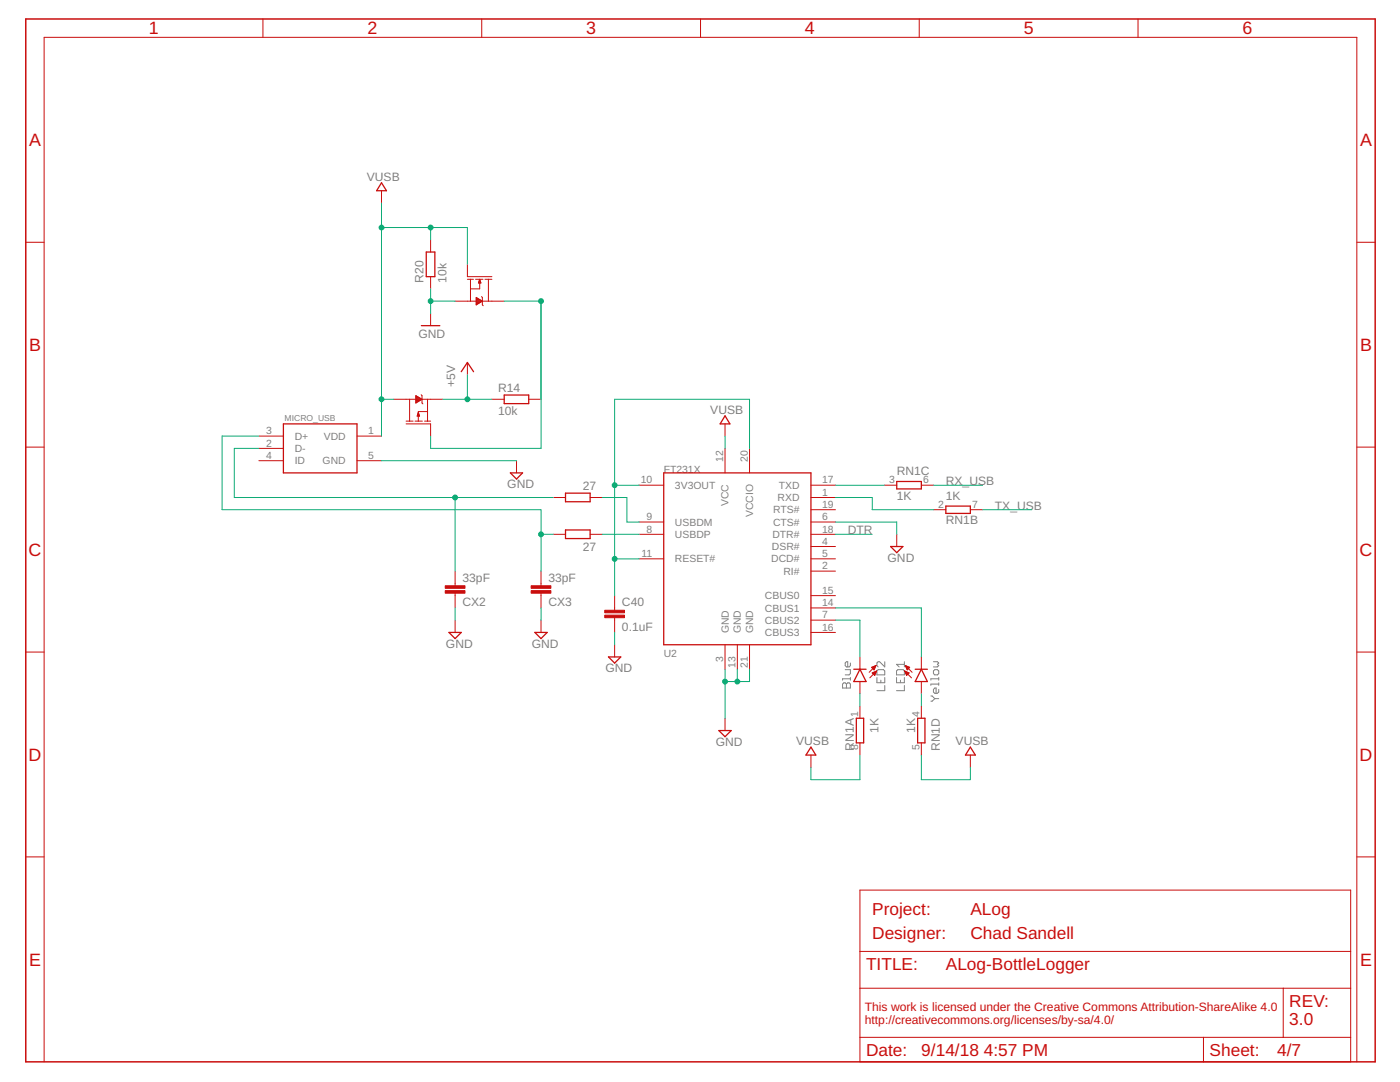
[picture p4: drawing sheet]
<svg xmlns="http://www.w3.org/2000/svg" width="279mm" height="216mm" viewBox="0 0 279 216" stroke-linecap="round" stroke-linejoin="round" font-family="sans-serif">
<g fill="none" stroke="#808080" stroke-width=".2">
<path d="M168.1 136.5l.3-.3h.3l.2 .3 .3-.3h.3l.2 .3v.8h-1.6zM168.7 133.6h1v.8l-.2 .3h-.8M168.9 136.5v.8M169.7 135.4h-1.6v.3M169.7 132.3v.5l-.2 .3h-.6l-.2-.3v-.5l.2-.3h.3v1.1M169.7 135.2v.5M175 135.2v1h1.6v-1M175.3 133.6h1l.3 .3v.8h-1.6v-.8zM175.8 135.7v.5M176.6 132v1.1l-1.1-1.1h-.2l-.3 .3v.5l.3 .3M176.6 136.8v1h-1.6M178.9 135.2v1h1.6v-1"/>
<path d="M179.2 133.6h1l.3 .3v.8h-1.6v-.8zM179.7 135.7v.5M180.5 136.8v1h-1.6M180.5 132v1.1M180.5 132.6h-1.6l.6 .5M185.8 138.9h.2l.6 .5M186.3 133.9l.3-.3h.5l.2 .3v.5l-.2 .3h-.5l-.3-.3zM186.3 132h.8l.2 .3-.2 .3 .2 .2-.2 .3h-.8M186.6 139.4l-.6 .5h-.2M186.6 139.4h.7M187.3 135.2v.5M187.3 136.2v.6"/>
<path d="M187.3 137.6v.5l-.2 .2h-.5l-.3-.2v-.5l.3-.3h.2v1M187.3 135.4h-1.5v.3M187.3 136.5h-1.5v.3"/>
</g>
<g fill="none" stroke="#c90d0c" stroke-width=".25">
<path d="M76.1 36.5l1 1.6h-1.9zM85.1 50.3h1.7v4.9h-1.7zM84.1 65h3.7M92.1 74.2l1.2-1.9 1.2 1.9M100.6 78.8h4.9v1.7h-4.9zM56.6 84.6h14.6v9.8h-14.6zM101.9 94.4h2.4l-1.2 1.2zM112.9 98.4h4.9v1.7h-4.9zM132.5 94.4h29.3v34.3h-29.3zM144.7 83l1 1.6h-2zM179 96.1h4.9v1.5h-4.9zM112.9 105.7h4.9v1.8h-4.9z"/>
<path d="M177.7 109.1h2.5l-1.2 1.2zM188.8 101h4.9v1.4h-4.9zM89.6 126.2h2.5l-1.3 1.2zM106.7 126.2h2.5l-1.2 1.2zM121.4 131.1h2.5l-1.2 1.2zM170.4 133.5h2.4M171.6 133.5l1.2 2.5h-2.4zM182.6 133.5h2.5M183.9 133.5l1.2 2.5h-2.5zM143.5 145.8h2.4l-1.2 1.2zM161.8 149.1l1 1.6h-2zM170.9 143.3h1.5v4.9h-1.5z"/>
<path d="M183.1 143.3h1.5v4.9h-1.5zM193.7 149.1l.9 1.6h-1.9z"/>
</g>
<g fill="none" stroke="#c90d0c" stroke-width=".2">
<path d="M52.5 3.8v3.7M96.1 3.8v3.7M139.8 3.8v3.7M183.5 3.8v3.7M227.1 3.8v3.7M76.1 38.1v2.4M5.1 48.3h3.7M85.9 47.9v2.4M85.9 55.2v2.4M93.3 52.7v2.5h4.9M93.3 55.7h1.2M93.9 55.7v4.4"/>
<path d="M94.9 55.7h1.5M95 59.9h.9M95 59.8h.7M95 59.7h.5M95 59.5h.4M95 59.4h.2M95.5 56.4h.5M95.5 56.3h.4M95.6 56.2h.3M95.6 56.1h.2M95.7 56h.1M95.7 55.9h.1"/>
<path d="M95.7 56.5v1.1h-1.8M95.7 55.7l.3 .8h-.5zM96.1 59.2l.2 .2v1.4l.1 .2M96.8 55.7h1.4M97.5 55.7v4.4M270.8 48.3h3.6M78.6 79.7h4.3M81.7 79.7v4.3M83 79l1.2 .7-1.2 .7zM83 79.9h.8M83 79.8h1M83 79.6h1.1"/>
<path d="M83 79.5h.9M83 79.4h.7M83 79.2h.5M83 79.1h.3M83 79h.1M84.1 78.8l.1 .2v1.4l.2 .2M85.3 79.7v4.3M85.9 62.5v2.5M88.4 79.7h-5.4M90.8 60.1h4.2M93.3 72.3v2.5M95 60.8h.1"/>
<path d="M95 60.7h.3M95 60.6h.5M95 60.5h.7M95 60.3h.8M95 60.2h1M95 60.1h1.2M95 60h1.1M96.3 60.1h4.3M96.3 60.1l-1.3-.7v1.4M96.3 60.1l-1.3 .7M98.2 79.7h2.4M105.5 79.7h2.5"/>
<path d="M5.1 89.2h3.7M51.7 87h4.9M51.7 89.5h4.9M51.7 91.9h4.9M71.2 87h4.9M71.2 91.9h4.9M81 84.6h4.9v2.4M81 84h1.4M82.8 84h1.5M83 80.4h.1M83 80.3h.2M83 80.2h.4"/>
<path d="M83 80h.6M83.3 82.9h.4M83.3 82.8h.4M83.4 82.7h.2M83.4 82.6h.2M83.4 82.5h.1M83.5 82.3l.2 .7h-.5zM83.5 82.3h.1M84.7 84h1.2M85.3 82.1h-1.8v1.9M103.1 91.9v2.5M110.4 99.3h2.5"/>
<path d="M117.8 99.3h2.4M127.6 96.8h4.9M144.7 84.6v2.4M144.7 89.5v4.9M149.6 89.5v4.9M161.8 96.8h4.9M161.8 99.3h4.9M176.5 96.8h2.5M183.9 96.8h2.4M270.8 89.2h3.6M90.8 114v2.9M90.8 118.4v2.9"/>
<path d="M108 114v2.9M108 118.4v2.9M110.4 106.6h2.5M117.8 106.6h2.4M122.7 118.9v2.9M127.6 104.2h4.9M127.6 111.5h4.9M127.6 106.6h4.9M161.8 101.7h4.9M161.8 118.9h4.9M161.8 104.2h4.9M161.8 111.5h4.9"/>
<path d="M161.8 109.1h4.9M161.8 106.6h4.9M161.8 114h4.9M179 106.6v2.5M186.3 101.7h2.5M193.7 101.7h2.4M5.1 130.1h3.7M90.8 123.7v2.5M108 123.7v2.5M122.7 123.3v2.9M122.7 128.7v2.4M144.7 128.7v4.8"/>
<path d="M147.2 128.7v4.8M149.6 128.7v4.8M161.8 121.3h4.9M161.8 123.7h4.9M161.8 126.2h4.9M171.6 131.1v2.4M171.6 136v2.4M173.9 133.2l.9-.4-.4 .9zM174 133.2h.6M174.1 134.3h.7M174.1 133.1h.6M174.1 133.3h.5"/>
<path d="M174.2 134.4h.5M174.2 133.5h.3M174.3 134.5h.4M174.3 133h.4M174.3 134.2h.5M174.4 133.6h.1M174.4 134.6h.2M174.5 134.7h.1M174.6 134h.3M174.6 132.9h.2M174.8 132.8l-1.3 1.4M174.9 133.9h.1"/>
<path d="M174.9 133.9l-1.3 1.4M174.9 133.9l-.3 .9-.5-.5M174.9 133.9l-.8 .4M180.6 133.9l1.3 1.4M180.6 133.9l.3 .9 .5-.5M180.6 133.9l.8 .4M180.6 133.9h.1M180.6 134h.3M180.7 132.8l1.3 1.4M180.7 134.2h.4M180.7 132.8l.8 .4-.4 .5zM180.7 134.3h.7"/>
<path d="M180.7 132.9h.2M180.8 134.4h.5M180.8 133h.4M180.8 134.5h.4M180.8 133.1h.6M180.9 134.6h.2M180.9 133.2h.6M180.9 134.7h.1M180.9 133.3h.5M181 133.5h.3M181 133.6h.1M183.9 131.1v2.4"/>
<path d="M183.9 136v2.4M270.8 130.1h3.6M144.7 143.3v2.5M161.8 150.7v2.4M171.6 140.9v2.4M171.6 148.2v2.5M183.9 140.9v2.4M183.9 148.2v2.5M193.7 150.7v2.4M5.1 171h3.7M171.6 177.6h98v34.3h-98zM270.8 171h3.6"/>
<path d="M171.6 197.2h98M171.6 189.8h98M256.1 197.2v9.8M8.8 211.9v-204.4h262v204.4M171.6 207h98M240.2 207v4.9"/>
</g>
<g fill="#c90d0c" stroke="#c90d0c" stroke-width=".2">
<path d="M120.7 122.7h3.9v.6h-3.9z"/>
<path d="M120.7 121.8h3.9v.5h-3.9z"/>
<path d="M88.9 116.9h3.9v.5h-3.9z"/>
<path d="M88.9 117.9h3.9v.5h-3.9z"/>
<path d="M106 116.9h3.9v.5h-3.9z"/>
<path d="M106 117.9h3.9v.5h-3.9z"/>
</g>
<path d="M5.1 3.8h269.3v208.1h-269.3z" fill="none" stroke="#c90d0c" stroke-width=".3"/>
<g fill="none" stroke="#0dab76" stroke-width=".2">
<path d="M76.1 40.5v46.5M76.1 45.4h17.2v7.3M85.9 45.4v2.5M85.9 57.6v4.9M76.1 79.7h2.5M85.9 60.1h4.9M88.4 79.7h9.8M93.3 74.8v4.9M100.6 60.1h7.4v29.4h-22.1v-2.5M51.7 87h-7.4v14.7h63.7v12.3M51.7 89.5h-4.9v9.8h63.6M76.1 91.9h27"/>
<path d="M90.8 99.3v14.7M120.2 99.3h4.9v4.9h2.5M122.7 96.8h4.9M144.7 87v2.5M149.6 89.5v-9.8h-26.9v39.2M166.7 99.3h7.4v2.4h12.2M166.7 96.8h9.8M186.3 96.8h9.8M108 106.6h2.4M120.2 106.6h7.4M122.7 111.5h4.9M166.7 106.6h7.4"/>
<path d="M166.7 104.2h12.3v2.4M196.1 101.7h9.8M90.8 121.3v2.4M108 121.3v2.4M122.7 126.2v2.5M144.7 133.5v9.8M147.2 133.5v2.5M149.6 133.5v2.5h-4.9M166.7 123.7h4.9v7.4M166.7 121.3h17.2v9.8M171.6 138.4v2.5M183.9 138.4v2.5"/>
<path d="M171.6 150.7v4.9h-9.8v-2.5M183.9 150.7v4.9h9.8v-2.5"/>
</g>
<g fill="#0dab76" stroke="#0dab76" stroke-width=".2">
<circle cx="76.1" cy="79.7" r=".49"/>
<circle cx="76.1" cy="45.4" r=".49"/>
<circle cx="85.9" cy="45.4" r=".49"/>
<circle cx="108" cy="106.6" r=".49"/>
<circle cx="90.8" cy="99.3" r=".49"/>
<circle cx="144.7" cy="136" r=".49"/>
<circle cx="147.2" cy="136" r=".49"/>
<circle cx="85.9" cy="60.1" r=".49"/>
<circle cx="122.7" cy="96.8" r=".49"/>
<circle cx="122.7" cy="111.5" r=".49"/>
<circle cx="93.3" cy="79.7" r=".49"/>
<circle cx="108" cy="60.1" r=".49"/>
</g>
<g font-size="3.6" fill="#c90d0c">
<text x="29.7" y="6.9">1</text>
<text x="73.3" y="6.9">2</text>
<text x="117" y="6.9">3</text>
<text x="160.7" y="6.9">4</text>
<text x="204.3" y="6.9">5</text>
<text x="248" y="6.9">6</text>
<text x="5.8" y="29.1">A</text>
<text x="271.4" y="29.1">A</text>
<text x="5.8" y="70">B</text>
<text x="271.4" y="70">B</text>
<text x="5.7" y="110.9">C</text>
<text x="271.3" y="110.9">C</text>
<text x="5.7" y="151.8">D</text>
<text x="271.3" y="151.8">D</text>
<text x="5.8" y="192.7">E</text>
<text x="271.4" y="192.7">E</text>
</g>
<g font-size="3.5" fill="#c90d0c">
<text x="174.1" y="182.5">Project:</text>
<text x="193.7" y="182.5">ALog</text>
<text x="174.1" y="187.4">Designer:</text>
<text x="193.7" y="187.4">Chad Sandell</text>
<text x="172.8" y="193.5">TITLE:</text>
<text x="188.8" y="193.5">ALog-BottleLogger</text>
<text x="257.3" y="200.9">REV:</text>
<text x="257.3" y="204.5">3.0</text>
<text x="172.8" y="210.7">Date:</text>
<text x="183.9" y="210.7">9/14/18</text>
<text x="196.3" y="210.7">4:57 PM</text>
<text x="241.4" y="210.7">Sheet:</text>
<text x="254.9" y="210.7">4/7</text>
</g>
<g font-size="2.4" fill="#808080">
<text x="73.2" y="36.1">VUSB</text>
<text x="84.5" y="56.4" transform="rotate(-90 84.5 56.4)">R20</text>
<text x="89.1" y="56.4" transform="rotate(-90 89.1 56.4)">10k</text>
<text x="83.5" y="67.4">GND</text>
<text x="90.8" y="77.2" transform="rotate(-90 90.8 77.2)">+5V</text>
<text x="99.4" y="82.9">10k</text>
<text x="99.4" y="78.2">R14</text>
<text x="141.8" y="82.6">VUSB</text>
<text x="179" y="94.9">RN1C</text>
<text x="101.2" y="97.4">GND</text>
<text x="116.3" y="97.8">27</text>
<text x="179" y="99.8">1K</text>
<text x="188.8" y="99.8">1K</text>
<text x="188.8" y="96.8">RX_USB</text>
<text x="198.6" y="101.7">TX_USB</text>
<text x="169.2" y="106.6">DTR</text>
<text x="188.8" y="104.6">RN1B</text>
<text x="116.3" y="110">27</text>
<text x="177.1" y="112.1">GND</text>
<text x="92.3" y="116">33pF</text>
<text x="109.4" y="116">33pF</text>
<text x="92.3" y="120.9">CX2</text>
<text x="109.4" y="120.9">CX3</text>
<text x="124.1" y="125.8">0.1uF</text>
<text x="124.1" y="120.9">C40</text>
<text x="89" y="129.3">GND</text>
<text x="106.1" y="129.3">GND</text>
<text x="120.8" y="134.1">GND</text>
<text x="142.9" y="148.8">GND</text>
<text x="158.9" y="148.7">VUSB</text>
<text x="170.4" y="149.8" transform="rotate(-90 170.4 149.8)">RN1A</text>
<text x="175.3" y="146.3" transform="rotate(-90 175.3 146.3)">1K</text>
<text x="182.6" y="146.3" transform="rotate(-90 182.6 146.3)">1K</text>
<text x="187.5" y="149.9" transform="rotate(-90 187.5 149.9)">RN1D</text>
<text x="190.7" y="148.7">VUSB</text>
</g>
<g font-size="2.4" fill="#c90d0c">
<text x="172.6" y="201.7">This work is licensed under the Creative Commons Attribution-ShareAlike 4.0</text>
<text x="172.6" y="204.3">http://creativecommons.org/licenses/by-sa/4.0/</text>
</g>
<g font-size="2.1" fill="#808080">
<text x="53.1" y="86.7">3</text>
<text x="53.1" y="89.1">2</text>
<text x="58.8" y="87.8">D+</text>
<text x="64.6" y="87.7">VDD</text>
<text x="73.5" y="86.7">1</text>
<text x="53.1" y="91.6">4</text>
<text x="58.8" y="90.2">D-</text>
<text x="58.8" y="92.7">ID</text>
<text x="64.4" y="92.6">GND</text>
<text x="73.5" y="91.6">5</text>
<text x="132.5" y="94.4">FT231X</text>
<text x="144.4" y="92.1" transform="rotate(-90 144.4 92.1)">12</text>
<text x="149.2" y="92.1" transform="rotate(-90 149.2 92.1)">20</text>
<text x="127.9" y="96.5">10</text>
<text x="134.7" y="97.5">3V3OUT</text>
<text x="145.4" y="101" transform="rotate(-90 145.4 101)">VCC</text>
<text x="155.2" y="100">RXD</text>
<text x="155.4" y="97.5">TXD</text>
<text x="164.1" y="101.4">19</text>
<text x="164.1" y="98.9">1</text>
<text x="164.1" y="96.5">17</text>
<text x="177.5" y="96.5">3</text>
<text x="184.2" y="96.5">6</text>
<text x="187.3" y="101.4">2</text>
<text x="194" y="101.4">7</text>
<text x="129" y="103.8">9</text>
<text x="129" y="106.3">8</text>
<text x="134.7" y="104.9">USBDM</text>
<text x="134.7" y="107.3">USBDP</text>
<text x="150.3" y="103.2" transform="rotate(-90 150.3 103.2)">VCCIO</text>
<text x="154.2" y="107.3">DTR#</text>
<text x="154.3" y="104.9">CTS#</text>
<text x="154.3" y="102.4">RTS#</text>
<text x="164.1" y="103.8">6</text>
<text x="164.1" y="106.3">18</text>
<text x="128" y="111.2">11</text>
<text x="134.7" y="112.2">RESET#</text>
<text x="153.9" y="112.2">DCD#</text>
<text x="154.1" y="109.8">DSR#</text>
<text x="164.1" y="111.2">5</text>
<text x="164.1" y="108.7">4</text>
<text x="164.1" y="113.6">2</text>
<text x="152.7" y="119.6">CBUS0</text>
<text x="156.4" y="114.7">RI#</text>
<text x="164.1" y="118.5">15</text>
<text x="152.7" y="122">CBUS1</text>
<text x="152.7" y="124.5">CBUS2</text>
<text x="164.1" y="121">14</text>
<text x="164.1" y="123.4">7</text>
<text x="164.1" y="125.8">16</text>
<text x="132.5" y="131.1">U2</text>
<text x="145.4" y="126.4" transform="rotate(-90 145.4 126.4)">GND</text>
<text x="147.9" y="126.4" transform="rotate(-90 147.9 126.4)">GND</text>
<text x="150.3" y="126.4" transform="rotate(-90 150.3 126.4)">GND</text>
<text x="152.7" y="126.9">CBUS3</text>
<text x="144.4" y="132.1" transform="rotate(-90 144.4 132.1)">3</text>
<text x="146.8" y="133.2" transform="rotate(-90 146.8 133.2)">13</text>
<text x="149.2" y="133.2" transform="rotate(-90 149.2 133.2)">21</text>
<text x="171.3" y="143" transform="rotate(-90 171.3 143)">1</text>
<text x="183.5" y="143" transform="rotate(-90 183.5 143)">4</text>
<text x="171.3" y="149.7" transform="rotate(-90 171.3 149.7)">8</text>
<text x="183.5" y="149.7" transform="rotate(-90 183.5 149.7)">5</text>
</g>
<text font-size="1.7" fill="#808080" x="56.8" y="84.1">MICRO_USB</text>
</svg>
